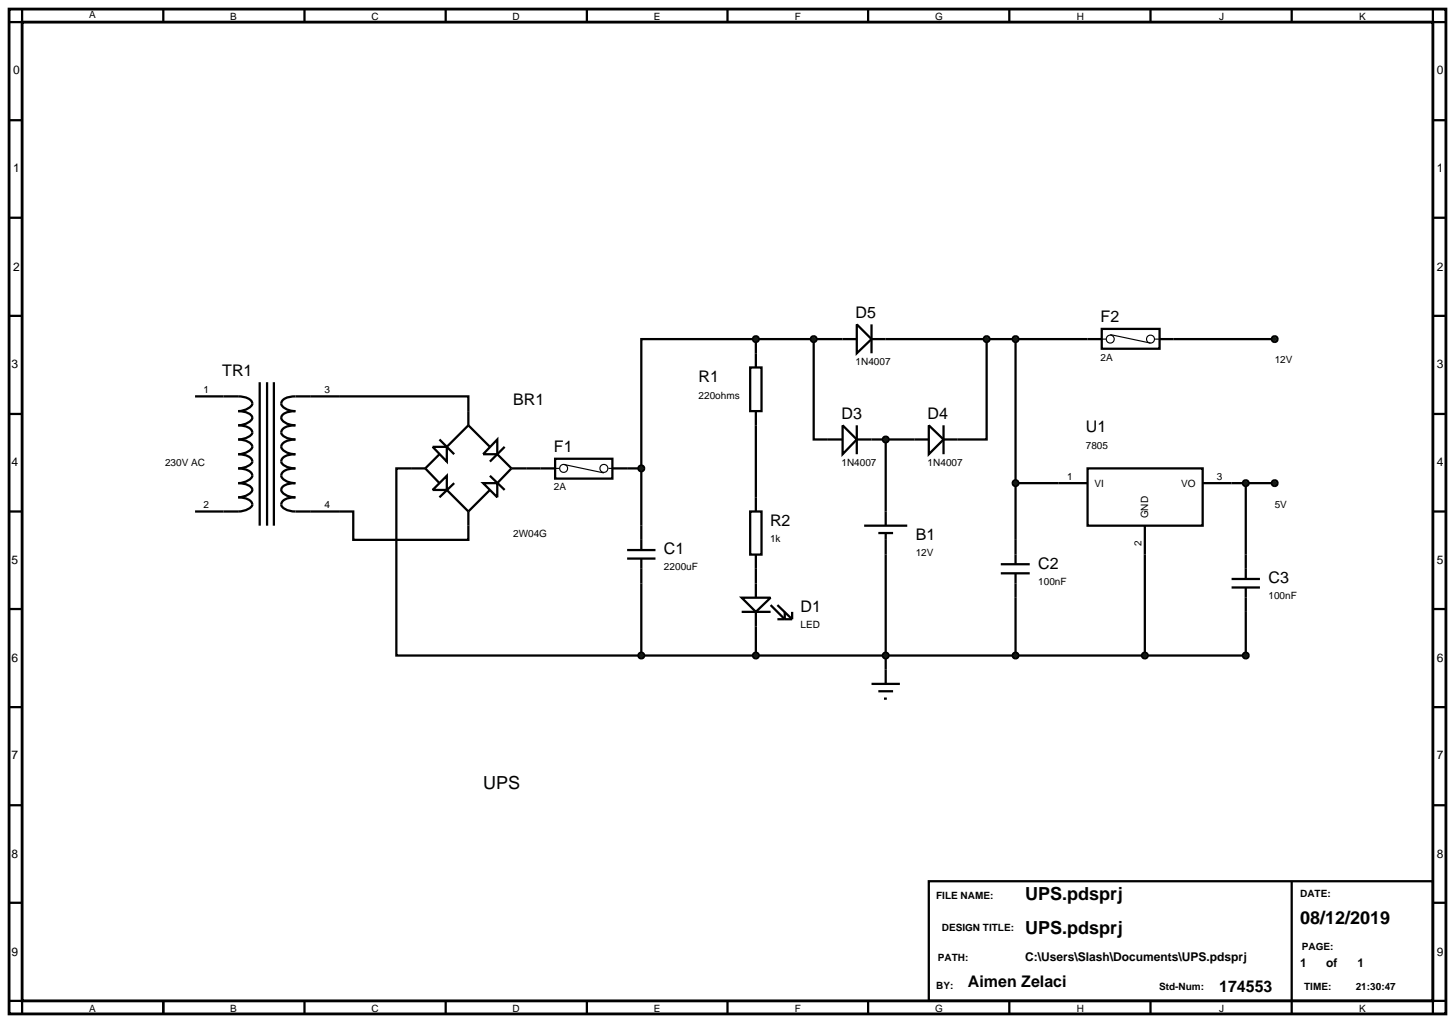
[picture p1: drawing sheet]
<svg xmlns="http://www.w3.org/2000/svg" width="257mm" height="180mm" viewBox="0 0 257 180" stroke-linecap="round" stroke-linejoin="round" font-family="sans-serif">
<path d="M1.6 1.6h253.4v177.2h-253.4zM3.9 3.9h248.8v172.6h-248.8z" fill="none" stroke="#000" stroke-width=".5"/>
<g fill="none" stroke="#000" stroke-width=".4">
<path d="M3.9 1.6v2.3h-2.3M28.8 1.6v2.3M53.7 1.6v2.3M78.6 1.6v2.3M103.5 1.6v2.3M128.3 1.6v2.3M153.1 1.6v2.3M178 1.6v2.3M202.9 1.6v2.3M227.8 1.6v2.3M252.7 1.6v2.3h2.3M1.6 21.2h2.3"/>
<path d="M1.6 38.4h2.3M252.7 21.2h2.3M252.7 38.4h2.3M1.6 55.7h2.3M133.3 59.8h-20.2v22.8M133.3 59.8v5M133.3 59.8h17.8M143.5 59.8v17.7h5.1M151.1 57.2l2.6 2.6-2.6 2.5zM153.7 59.8h40.6M153.7 57.2v5.1M174 59.8v17.7h-7.6"/>
<path d="M179.1 59.8v39.7M194.3 58h10.2v3.5h-10.2zM204.5 59.8h20.3M252.7 55.7h2.3M1.6 73h2.3M59.8 69.9h22.8v5.1M76.3 78.8h2.5v2.6zM77.5 77.5l2.6 2.6M82.6 75l-3.8 3.8M82.6 75l3.8 3.8M87.7 77.5v2.6h-2.5zM89 78.8l-2.6 2.6"/>
<path d="M132.3 64.8h2v7.7h-2zM133.3 72.5v17.7M148.6 75l2.5 2.5-2.5 2.6zM151.1 77.5h12.7M151.1 75v5.1M156.2 77.5v12.7M163.8 75l2.6 2.5-2.6 2.6zM166.4 75v5.1M252.7 73h2.3M1.6 90.2h2.3M59.8 90.2h2.5v5h20.3v-5M75 82.6h-5.1v33h43.2"/>
<path d="M75 82.6l2.5 2.6M76.3 86.4l2.5-2.5v2.5zM77.5 80.1l-2.5 2.5M78.8 86.4l3.8 3.8M80.1 85.2l-2.6 2.5M85.2 85.2h2.5v2.5zM86.4 83.9l2.6 2.5M86.4 86.4l-3.8 3.8M87.7 80.1l2.5 2.5M90.2 82.6h7.7M90.2 82.6l-2.5 2.6M97.9 80.9h10.1v3.5h-10.1z"/>
<path d="M108 82.6h5.1M110.6 97h5M110.6 98.5h5M113.1 82.6v14.4M113.1 98.5v17.1M132.3 90.2h2v7.6h-2zM133.3 97.8v7.6M156.2 97.8v20.3M176.5 99.5h5.1M179.1 85.2h12.7M191.8 82.6h20.3v10.1h-20.3zM201.9 92.7v22.9"/>
<path d="M212.1 85.2h12.7M219.7 85.2v16.9M252.7 90.2h2.3M1.6 107.4h2.3M130.8 105.4h5.1l-2.6 2.5zM130.8 107.9h5.1M133.3 107.9v7.7M135.9 106.7l2.5 2.5v-1.3M137.1 106.7l2.6 2.5M137.1 109.2h2.6M139.7 107.9v1.3M176.5 101.1h5.1"/>
<path d="M179.1 101.1v14.5M217.2 102.1h5M217.2 103.6h5M219.7 103.6v12h-106.6M252.7 107.4h2.3M1.6 124.7h2.3M252.7 124.7h2.3M1.6 142h2.3M1.6 159.2h2.3M163.8 155.4h88.9v21.1h-88.9zM227.8 155.4v23.4M252.7 142h2.3"/>
<path d="M252.7 159.2h2.3M1.6 176.5h2.3v2.3M28.8 176.5v2.3M53.7 176.5v2.3M78.6 176.5v2.3M103.5 176.5v2.3M128.3 176.5v2.3M153.1 176.5v2.3M178 176.5v2.3M202.9 176.5v2.3M255 176.5h-2.3v2.3"/>
</g>
<g fill="none" stroke="#000" stroke-width=".2">
<path d="M194.3 59.8h.8M195.8 59l7.1 1.5M203.7 59.8h.8M97.9 82.6h.7M99.4 81.9l7.1 1.5M107.3 82.6h.7"/>
<circle cx="195.8" cy="59.8" r=".7"/>
<circle cx="202.9" cy="59.8" r=".7"/>
<circle cx="99.4" cy="82.6" r=".7"/>
<circle cx="106.5" cy="82.6" r=".7"/>
</g>
<g fill="#004000" stroke="#000" stroke-width=".4">
<path d="M143.2 59.4l.3-.1-.5 .5zM143.5 59.3l.4 .2 .1 .3zM144 59.8l-.1 .3-.4 .2zM143 59.8l.5 .5-.3-.1z"/>
<path d="M155.8 77.2l.4-.2-.5 .5zM156.2 77l.3 .1 .2 .4zM156.7 77.5l-.1 .3-.4 .2zM155.7 77.5l.5 .5-.3-.1z"/>
<path d="M173.7 59.4l.3-.1-.5 .5zM174 59.3l.3 .1 .2 .4zM174 60.3l.5-.5-.2 .4zM173.5 59.8l.5 .5-.4-.2z"/>
<path d="M178.8 59.4l.3-.1-.5 .5zM179.1 59.3l.4 .2 .1 .3zM179.6 59.8l-.1 .3-.4 .2zM178.6 59.8l.5 .5-.4-.2z"/>
<path d="M178.8 84.8l.3-.1-.5 .5zM179.1 84.7l.4 .2 .1 .3zM179.6 85.2l-.1 .3-.4 .2zM178.6 85.2l.5 .5-.4-.2z"/>
<path d="M219.4 84.8l.3-.1-.5 .5zM219.7 84.7l.4 .2 .1 .3zM219.7 85.7l.5-.5-.1 .3zM219.2 85.2l.5 .5-.3-.1z"/>
</g>
<g fill="#004000">
<path d="M143 59.8l.5-.5 .5 .5-.5 .5z"/>
<path d="M155.7 77.5l.5-.5 .5 .5-.5 .5z"/>
<path d="M174 59.3l.5 .5-.5 .5-.5-.5z"/>
<path d="M179.1 59.3l.5 .5-.5 .5-.5-.5z"/>
<path d="M179.1 84.7l.5 .5-.5 .5-.5-.5z"/>
<path d="M219.7 84.7l.5 .5-.5 .5-.5-.5z"/>
</g>
<path d="M156.2 118.1v2.5M153.7 120.6h5M154.9 121.9h2.6M155.9 123.2h.5" fill="none" stroke="#000" stroke-width=".4"/>
<g fill="#004000" stroke="#000" stroke-width=".4">
<path d="M133 115.2l.3-.1-.5 .5zM133.3 115.1l.3 .1 .2 .4zM133.3 116.1l.5-.5-.2 .4zM132.8 115.6l.5 .5-.3-.1z"/>
<path d="M155.8 115.3l.4-.2-.5 .5zM156.2 115.1l.3 .1 .2 .4zM156.7 115.6l-.2 .4-.3 .1zM155.7 115.6l.5 .5-.3-.1z"/>
<path d="M178.8 115.2l.3-.1-.5 .5zM179.1 115.1l.3 .1 .2 .4zM179.6 115.6l-.2 .4-.3 .1zM178.6 115.6l.5 .5-.3-.1z"/>
<path d="M201.6 115.2l.3-.1-.5 .5zM201.9 115.1l.4 .2 .1 .3zM202.4 115.6l-.1 .3-.4 .2zM201.4 115.6l.5 .5-.4-.2z"/>
<path d="M133 59.4l.3-.1-.5 .5zM133.3 59.3l.3 .1 .2 .4zM133.3 60.3l.5-.5-.2 .4zM132.8 59.8l.5 .5-.4-.2z"/>
<path d="M112.8 82.2l.3-.1-.5 .5zM113.1 82.1l.4 .2 .1 .3zM113.1 83.1l.5-.5-.2 .4zM112.6 82.6l.5 .5-.3-.1z"/>
<path d="M219.3 115.3l.4-.2-.5 .5zM219.7 115.1l.3 .1 .2 .4zM219.7 116.1l.5-.5-.2 .4zM219.2 115.6l.5 .5-.3-.1z"/>
<path d="M112.8 115.2l.3-.1-.5 .5zM113.1 115.1l.3 .1 .2 .4zM113.1 116.1l.5-.5-.2 .4zM112.6 115.6l.5 .5-.3-.1z"/>
</g>
<g fill="#004000">
<path d="M133.3 115.1l.5 .5-.5 .5-.5-.5z"/>
<path d="M155.7 115.6l.5-.5 .5 .5-.5 .5z"/>
<path d="M179.1 115.1l.5 .5-.5 .5-.5-.5z"/>
<path d="M201.9 115.1l.5 .5-.5 .5-.5-.5z"/>
<path d="M133.3 59.3l.5 .5-.5 .5-.5-.5z"/>
<path d="M113.1 82.1l.5 .5-.5 .5-.5-.5z"/>
<path d="M219.2 115.6l.5-.5 .5 .5-.5 .5z"/>
<path d="M113.1 115.1l.5 .5-.5 .5-.5-.5z"/>
</g>
<path d="M34.4 69.9h7.6a2.98 2.98 0 0 1 2.4 .9 .91 .91 0 0 1-.7 1.2l-1.1 .4-.6 .1a3.2 3.2 0 0 1 2.4 .9 .88 .88 0 0 1-.7 1.1l-1.1 .4-.6 .1a2.98 2.98 0 0 1 2.4 .9 .85 .85 0 0 1-.7 1.2l-1.1 .3-.6 .1a2.31 2.31 0 0 1 2.5 1.3 2.6 2.6 0 0 1-2.5 1.3 2.98 2.98 0 0 1 2.4 .9 .85 .85 0 0 1-.7 1.2l-1.1 .3-.6 .1a2.98 2.98 0 0 1 2.4 .9 .91 .91 0 0 1-.7 1.2l-1.1 .4-.6 .1a3.2 3.2 0 0 1 2.4 .9 .88 .88 0 0 1-.7 1.1l-1.1 .4-.6 .1a2.98 2.98 0 0 1 2.4 .9 .85 .85 0 0 1-.7 1.2l-1.1 .3-.6 .1h-7.6M45.8 67.4v25.3M47.1 67.4v25.3M48.3 67.4v25.3M59.8 69.9h-7.7a2.77 2.77 0 0 0-2.4 .9 .93 .93 0 0 0 .6 1.2l1.1 .4 .7 .1a2.92 2.92 0 0 0-2.4 .9 .9 .9 0 0 0 .6 1.1l1.1 .4 .7 .1a2.77 2.77 0 0 0-2.4 .9 .87 .87 0 0 0 .6 1.2l1.1 .3 .7 .1a2.83 2.83 0 0 0-2.4 1 .91 .91 0 0 0 .6 1.1l1.1 .4 .7 .1a2.77 2.77 0 0 0-2.4 .9 .87 .87 0 0 0 .6 1.2l1.1 .3 .7 .1a2.77 2.77 0 0 0-2.4 .9 .93 .93 0 0 0 .6 1.2l1.1 .4 .7 .1a2.92 2.92 0 0 0-2.4 .9 .9 .9 0 0 0 .6 1.1l1.1 .4 .7 .1a2.77 2.77 0 0 0-2.4 .9 .87 .87 0 0 0 .6 1.2l1.1 .3 .7 .1h7.7M152.4 92.7h7.6M154.9 94h2.6M156.2 90.2v2.5M156.2 94v3.8" fill="none" stroke="#000" stroke-width=".4"/>
<g fill="#004000" stroke="#000" stroke-width=".4">
<path d="M224.5 84.8l.3-.1-.5 .5zM224.8 84.7l.4 .2 .1 .3zM224.8 85.7l.5-.5-.2 .4zM224.3 85.2l.5 .5-.4-.2z"/>
<path d="M224.5 59.4l.3-.1-.5 .5zM224.8 59.3l.4 .2 .1 .3zM224.8 60.3l.5-.5-.2 .4zM224.3 59.8l.5 .5-.4-.2z"/>
</g>
<g fill="#004000">
<path d="M224.8 84.7l.5 .5-.5 .5-.5-.5z"/>
<path d="M224.8 59.3l.5 .5-.5 .5-.5-.5z"/>
</g>
<g font-size="3.2">
<text x="85.2" y="139.1">UPS</text>
<text x="180.8" y="158.8">UPS.pdsprj</text>
<text x="180.8" y="164.7">UPS.pdsprj</text>
<text x="229.3" y="162.9">08/12/2019</text>
</g>
<g font-size="2.8">
<text x="150.9" y="56.1">D5</text>
<text x="194.1" y="56.9">F2</text>
<text x="39.2" y="66.3">TR1</text>
<text x="90.5" y="71.4">BR1</text>
<text x="123.2" y="67.4">R1</text>
<text x="148.4" y="73.9">D3</text>
<text x="163.6" y="73.9">D4</text>
<text x="191.5" y="76.3">U1</text>
<text x="97.7" y="79.7">F1</text>
<text x="135.8" y="92.8">R2</text>
<text x="161.5" y="95.3">B1</text>
<text x="117.1" y="97.8">C1</text>
<text x="183.1" y="100.4">C2</text>
<text x="141.2" y="108">D1</text>
<text x="223.7" y="102.9">C3</text>
<text x="170.7" y="174.1">Aimen Zelaci</text>
<text x="215" y="174.9">174553</text>
</g>
<g font-size="2.1">
<text x="2.3" y="13.1">0</text>
<text x="253.4" y="13.1">0</text>
<text x="2.3" y="30.4">1</text>
<text x="253.4" y="30.4">1</text>
<text x="2.3" y="47.7">2</text>
<text x="253.4" y="47.7">2</text>
<text x="2" y="64.9">3</text>
<text x="253.4" y="64.9">3</text>
<text x="2" y="82.2">4</text>
<text x="253.4" y="82.2">4</text>
<text x="2" y="99.4">5</text>
<text x="253.4" y="99.4">5</text>
<text x="2" y="116.7">6</text>
<text x="253.4" y="116.7">6</text>
<text x="2" y="133.9">7</text>
<text x="253.4" y="133.9">7</text>
<text x="2" y="151.2">8</text>
<text x="253.4" y="151.2">8</text>
<text x="2" y="168.5">9</text>
<text x="180.8" y="169.5">C:\Users\Slash\Documents\UPS.pdsprj</text>
<text x="229.3" y="170.5">1</text>
<text x="233.9" y="170.5">of</text>
<text x="239.4" y="170.5">1</text>
<text x="253.4" y="168.5">9</text>
</g>
<g font-size="1.8">
<text x="15.7" y="3.2">A</text>
<text x="40.6" y="3.5">B</text>
<text x="65.5" y="3.5">C</text>
<text x="90.4" y="3.5">D</text>
<text x="115.3" y="3.5">E</text>
<text x="140.2" y="3.5">F</text>
<text x="164.9" y="3.5">G</text>
<text x="189.9" y="3.5">H</text>
<text x="215" y="3.5">J</text>
<text x="239.7" y="3.5">K</text>
<text x="150.9" y="64.3">1N4007</text>
<text x="194.1" y="63.6">2A</text>
<text x="224.8" y="64.1">12V</text>
<text x="35.9" y="69.3">1</text>
<text x="57.2" y="69.3">3</text>
<text x="123.2" y="70.3">220ohms</text>
<text x="29.1" y="82.1">230V AC</text>
<text x="148.4" y="82.1">1N4007</text>
<text x="163.6" y="82.1">1N4007</text>
<text x="191.5" y="79.1">7805</text>
<text x="35.9" y="89.6">2</text>
<text x="57.2" y="89.6">4</text>
<text x="97.7" y="86.4">2A</text>
<text x="188.2" y="84.6">1</text>
<text x="193" y="85.8">VI</text>
<text x="208.3" y="85.8">VO</text>
<text x="214.6" y="84.6">3</text>
<text x="224.8" y="89.5">5V</text>
<text x="90.5" y="94.7">2W04G</text>
<text x="135.8" y="95.6">1k</text>
<text x="202.5" y="91.4" transform="rotate(-90 202.5 91.4)">GND</text>
<text x="117.1" y="100.6">2200uF</text>
<text x="161.5" y="98.1">12V</text>
<text x="201.3" y="96.2" transform="rotate(-90 201.3 96.2)">2</text>
<text x="183.1" y="103.2">100nF</text>
<text x="223.7" y="105.7">100nF</text>
<text x="141.2" y="110.8">LED</text>
<text x="165.1" y="158.6">FILE NAME:</text>
<text x="229.3" y="158.1">DATE:</text>
<text x="166.1" y="164.2">DESIGN TITLE:</text>
<text x="229.6" y="167.5">PAGE:</text>
<text x="165.4" y="169.5">PATH:</text>
<text x="15.7" y="178.4">A</text>
<text x="40.6" y="178.4">B</text>
<text x="65.5" y="178.4">C</text>
<text x="90.4" y="178.4">D</text>
<text x="115.3" y="178.4">E</text>
<text x="140.2" y="178.4">F</text>
<text x="164.9" y="178.4">G</text>
<text x="165.1" y="174.4">BY:</text>
<text x="189.9" y="178.4">H</text>
<text x="204.4" y="174.6">Std-Num:</text>
<text x="215" y="178.4">J</text>
<text x="230" y="174.6">TIME:</text>
<text x="239.1" y="174.6">21:30:47</text>
<text x="239.7" y="178.4">K</text>
</g>
</svg>
